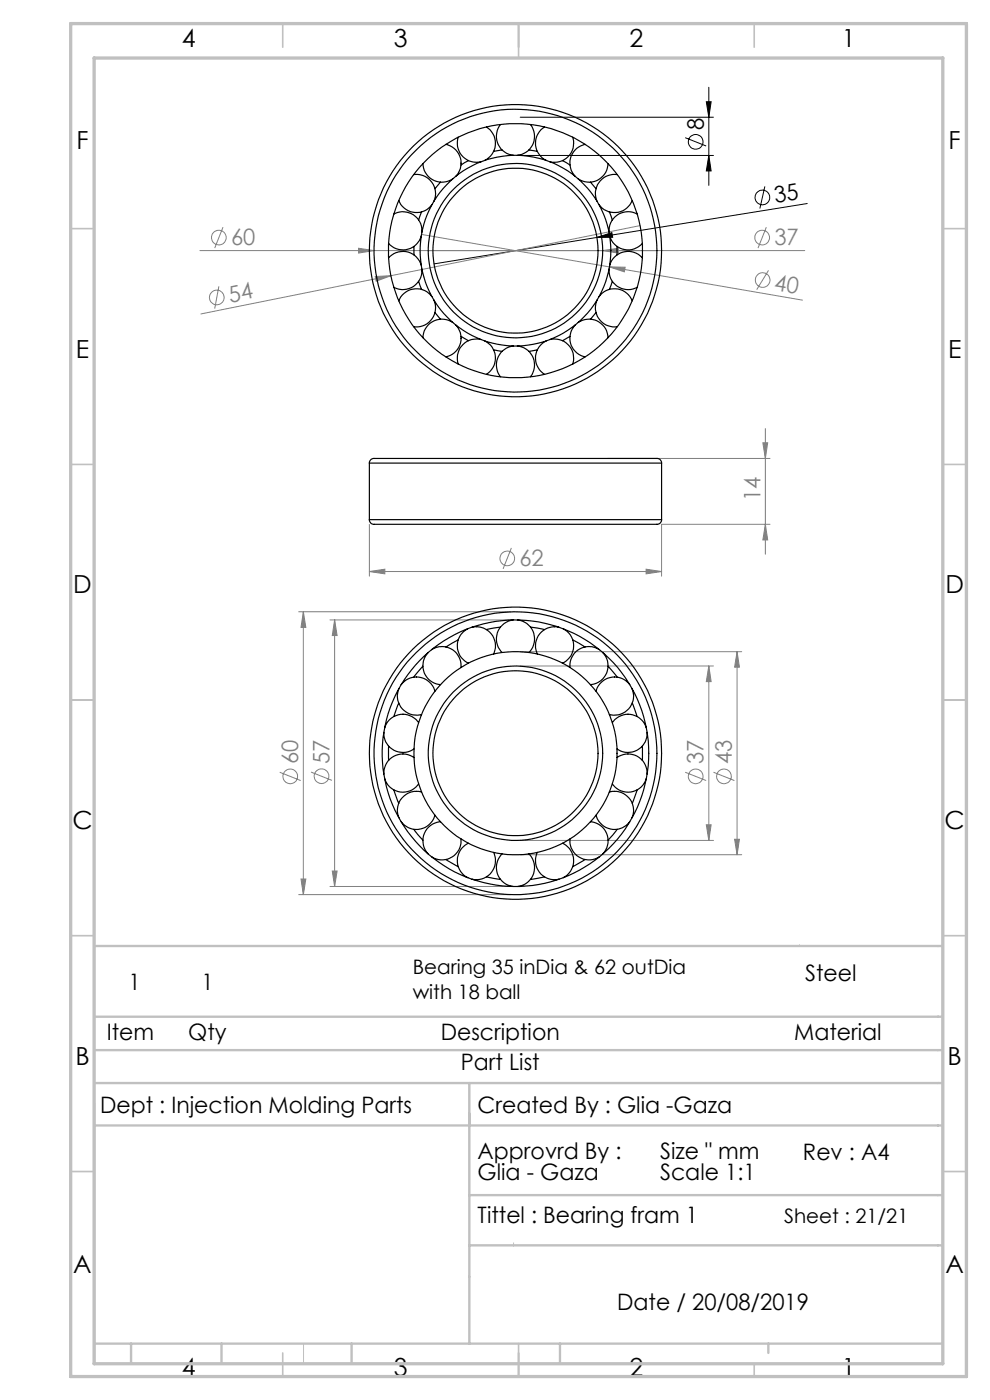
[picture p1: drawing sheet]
<svg xmlns="http://www.w3.org/2000/svg" width="210mm" height="297mm" viewBox="0 0 210 297" stroke-linecap="round" stroke-linejoin="round" font-family="sans-serif">
<g fill="none" stroke="#000" stroke-width=".21">
<path d="M150.4 18.5v20.8M110.3 24.9h41M110.3 33h41M145.3 29.2l4.5 1.8M149.8 21.6h1l-.4 3.3zM150.4 33l.4 3.3h-1zM162.2 39.5l-1 4.7M126.6 50.4l3.2-1 .2 .9zM126.6 50.4l-34.5 5.6M171.2 43.2l-44.6 7.2"/>
<circle cx="147.6" cy="30.1" r="1.55"/>
<circle cx="161.7" cy="41.9" r="1.55"/>
</g>
<g fill="none" stroke="#808080" stroke-width=".21">
<path d="M42.4 53.2h128.3M47.3 48.2l-1.8 4.4M76.1 52.7l3.2 .5-3.2 .5zM79.6 58.7l3.3-.2-3.1 1.2zM82.9 58.5l-40.3 8.1M89.4 49.7l39.9 6.9M127.8 53.2l3.4-.5v1zM129.3 56.6l3.3 .1-.2 1zM129.3 56.6l40.9 7.1M135.7 47.9l-52.8 10.6M162.6 48.2l-1.8 4.4M163 57.4l-2.5 4.1"/>
<path d="M46.4 60.7l-.9 4.8M128.8 97.3h34.5M161.8 93.9h1l-.5 3.4zM162.3 90.9v26.7M78.4 111.2v11M108.5 116.2l-1.8 4.5M162.3 111.2l.5 3.3h-1zM163.3 111.2h-23v11M63.4 129.8h44.9M64.3 129.8l.6 3.3h-1zM64.3 129.8v60M70 131.5h38.3"/>
<path d="M71 131.5l.5 3.3h-1zM71 131.5v56.6M78.4 121.2l3.2-.4v.9zM78.4 121.2h61.9M110.3 138.3h47M137.1 120.8l3.2 .4-3.2 .5zM156.4 138.3l.4 3.2h-1zM156.4 138.3v43M110.3 141.3h41M150.4 141.3l.4 3.3h-1zM150.4 141.3v37M59.3 163.8l4.5 1.8"/>
<path d="M66 163.8l4.4 1.8M110.3 178.3h41M145.3 163.8l4.5 1.8M149.8 175h1l-.4 3.3zM151.3 163.8l4.5 1.8M155.8 178h1l-.4 3.3zM63.4 189.8h44.9M63.9 186.5h1l-.6 3.3zM70 188.1h38.3M70.5 184.8h1l-.5 3.3zM110.3 181.3h47"/>
<circle cx="46.4" cy="50.4" r="1.55"/>
<circle cx="161.7" cy="50.4" r="1.55"/>
<circle cx="161.8" cy="59.4" r="1.56"/>
<circle cx="46" cy="63.1" r="1.56"/>
<circle cx="107.6" cy="118.5" r="1.56"/>
<circle cx="61.6" cy="164.7" r="1.56"/>
<circle cx="68.2" cy="164.7" r="1.56"/>
<circle cx="147.6" cy="164.7" r="1.55"/>
<circle cx="153.6" cy="164.7" r="1.55"/>
</g>
<path d="M169.6 200.4l.2 .3M99.6 229.8v23.7M108.9 263.7v.7M64.4 285v4.3" fill="none" stroke="#c0c0c0" stroke-width=".21"/>
<g fill="none" stroke="#c0c0c0" stroke-width=".35">
<path d="M60 5v5M110 5v7.3M160 5v5M15 48.5h5M200 48.5h5M15 98.5h5M200 98.5h5M15 148.5h5M200 148.5h5M15 198.5h5M200 198.5h5M15 248.5h5"/>
<path d="M200 248.5h5M60 287v5M110 285v7M160 289.3v2.7"/>
</g>
<g fill="none" stroke="#c0c0c0" stroke-width=".5">
<path d="M20 215.7h180M20 200.7h180M20 229.8h180M20 234v55.3M20 238.8h180M20 222.8h180M99.6 229.8v55.2M99.6 253.5h100.4M99.6 264.2h100.4M20 285h180M27.8 285v4.3M47 285v4.3"/>
<path d="M74.6 285v4.3M118.8 285v4.3M163 285v2"/>
</g>
<path d="M15 5h190v287h-190zM20 12.3h180v277h-180z" fill="none" stroke="#c0c0c0" stroke-width=".7"/>
<g fill="#000">
<path d="M126.6 50.4l3.2-1 .2 .9z"/>
<path d="M149.8 21.6h1l-.4 3.3zM150.4 33l.4 3.3h-1z"/>
</g>
<g fill="#808080">
<path d="M76.1 52.7l3.2 .5-3.2 .5z"/>
<path d="M79.6 58.7l3.3-.2-3.1 1.2z"/>
<path d="M129.3 56.6l3.3 .1-.2 1z"/>
<path d="M127.8 53.2l3.4-.5v1z"/>
<path d="M137.1 120.8l3.2 .4-3.2 .5zM78.4 121.2l3.2-.4v.9z"/>
<path d="M64.3 129.8l.6 3.3h-1zM63.9 186.5h1l-.6 3.3zM71 131.5l.5 3.3h-1zM70.5 184.8h1l-.5 3.3zM150.4 141.3l.4 3.3h-1zM149.8 175h1l-.4 3.3zM156.4 138.3l.4 3.2h-1zM155.8 178h1l-.4 3.3z"/>
<path d="M161.8 93.9h1l-.5 3.4zM162.3 111.2l.5 3.3h-1z"/>
</g>
<g fill="none" stroke="#000" stroke-width=".25">
<path d="M87.8 37a4.1 4.1 0 0 1 4.2 5.7M89.7 34.7a4 4 0 0 0 6.3 3.3M93.5 38.6l-1.2 1.4M94.6 30.6a4.1 4.1 0 0 1 2.1 6.8M97.2 29.1a4.1 4.1 0 0 0 4.9 5.2M99.4 34.1l-1.6 .9M103.2 26.9a4.1 4.1 0 0 1-.4 7.1M106.2 26.4a4.1 4.1 0 0 0 2.7 6.5M106.5 31.8l-1.8 .3M112.2 31.8l1.8 .3M112.5 26.4a4 4 0 0 1-2.8 6.5M115.5 26.9a4.1 4.1 0 0 0 .4 7.1"/>
<path d="M119.3 34.1l1.6 .9M121.5 29.1a4.1 4.1 0 0 1-4.9 5.2M124.1 30.6a4.1 4.1 0 0 0-2.1 6.8M125.2 38.6l1.2 1.4M129 34.7a4 4 0 0 1-6.3 3.3M130.9 37a4.1 4.1 0 0 0-4.3 5.7M82.4 54.7a4 4 0 0 1 7 1.6M83.5 45.4a4 4 0 0 1 6 3.8M84.6 42.5a4 4 0 0 0 7 .9M87.8 52.3v1.8M88.8 59.7l.6 1.7M89.4 50.1a4 4 0 0 1-7 1.5"/>
<path d="M89.4 44.9l-.6 1.8M89.5 57.1a4 4 0 0 1-6 3.9M129.2 57.1a4 4 0 0 0 5.9 3.9M129.3 44.9l.6 1.8M129.3 50.1a4 4 0 0 0 6.9 1.5M129.9 59.7l-.6 1.7M130.9 52.3v1.8M134.1 42.5a4 4 0 0 1-7 .9M135.1 45.4a4 4 0 0 0-5.9 3.8M136.2 54.7a4.1 4.1 0 0 0-6.9 1.6M91.6 62.9a4 4 0 0 0-7 .9M92 63.6a4.1 4.1 0 0 1-4.2 5.7"/>
<path d="M92.3 66.3l1.2 1.4M96 68.4a4 4 0 0 0-6.3 3.2M96.7 68.9a4 4 0 0 1-2.1 6.8M97.8 71.4l1.6 .9M102.1 72a4.1 4.1 0 0 0-4.9 5.3M102.8 72.3a4.1 4.1 0 0 1 .4 7.1M104.7 74.2l1.8 .3M108.9 73.4a4 4 0 0 0-2.7 6.5M109.7 73.4a4 4 0 0 1 2.8 6.5M114 74.2l-1.8 .3M115.9 72.3a4 4 0 0 0-.4 7.1M116.6 72a4.1 4.1 0 0 1 4.9 5.3"/>
<path d="M120.9 71.4l-1.6 .9M122 68.9a4 4 0 0 0 2.1 6.8M122.7 68.4a4 4 0 0 1 6.3 3.2M126.4 66.3l-1.2 1.4M126.6 63.6a4.1 4.1 0 0 0 4.3 5.7M127.1 62.9a4.1 4.1 0 0 1 7 .9M78.4 98.2a1.19 1.19 0 0 1 1.6-.9h59.1a1.04 1.04 0 0 1 1.2 .9M78.4 98.2h61.9M78.4 98.2v12M140.3 98.2v12M78.4 110.2a1.19 1.19 0 0 0 1.6 1h59.1a1.04 1.04 0 0 0 1.2-1M78.4 110.2h61.9"/>
<path d="M90.8 138.5a4 4 0 0 0-.8 4.2 4 4 0 0 0 3.5 2.5M91.5 137.8a4 4 0 0 1 4.4 0 4 4 0 0 1 1.9 3.8M97.2 135.7l-2.6 1.6M99.2 133.4a4.1 4.1 0 0 0-2.2 3.7 4.1 4.1 0 0 0 2.4 3.6M100.1 133.1a4.1 4.1 0 0 1 4.1 1.4 4.1 4.1 0 0 1 .5 4.2M106.2 133l-3 .6M108.9 131.5a4 4 0 0 0-3.4 2.7 4 4 0 0 0 1 4.2M109.8 131.5a4 4 0 0 1 3.4 2.7 4 4 0 0 1-1 4.2M112.5 133l3 .6M118.6 133.1a4.1 4.1 0 0 0-4.1 1.4 4.1 4.1 0 0 0-.5 4.2M119.5 133.4a4.1 4.1 0 0 1 2.2 3.7 4.1 4.1 0 0 1-2.4 3.6M121.5 135.7l2.6 1.6"/>
<path d="M127.1 137.8a4 4 0 0 0-4.3 0 4 4 0 0 0-1.9 3.8M127.9 138.5a4 4 0 0 1 .8 4.2 4 4 0 0 1-3.5 2.5M81.4 155.4a4 4 0 0 0 2.1 3.7 4 4 0 0 0 4.3-.2M82.4 158.3v3M84.6 149.2l-1.1 2.8M84.6 146.1a4 4 0 0 0 .7 4.2 4 4 0 0 0 4.1 1.3M85.1 145.2a4.1 4.1 0 0 1 4-1.5 4.1 4.1 0 0 1 3.2 2.9M88.8 153.3a4 4 0 0 0-4-1.7 4 4 0 0 0-3.2 2.8M89.7 141.3l-1.9 2.3M129 141.3l1.9 2.3M129.9 153.3a4 4 0 0 1 3.9-1.7 4 4 0 0 1 3.3 2.8M133.6 145.2a4.1 4.1 0 0 0-4-1.5 4.1 4.1 0 0 0-3.2 2.9"/>
<path d="M134.1 146.1a4 4 0 0 1-.7 4.2 4 4 0 0 1-4.1 1.3M134.1 149.2l1 2.8M136.2 158.3v3M137.3 155.4a4 4 0 0 1-2.1 3.7 4 4 0 0 1-4.3-.2M81.6 165.2a4 4 0 0 0 3.2 2.8 4 4 0 0 0 4-1.7M83.5 167.6l1.1 2.8M87.8 175.9l1.9 2.4M87.8 160.7a4 4 0 0 0-4.3-.2 4 4 0 0 0-2.1 3.7M89.4 168a4 4 0 0 0-4.1 1.3 4 4 0 0 0-.7 4.2M92.3 172.9a4.1 4.1 0 0 1-3.2 3 4.1 4.1 0 0 1-4-1.6M93.5 174.3a4 4 0 0 0-3.5 2.6 4 4 0 0 0 .8 4.2M97.8 178a4 4 0 0 1-1.9 3.8 4 4 0 0 1-4.4-.1"/>
<path d="M99.4 178.9a4.1 4.1 0 0 0-2.4 3.6 4.1 4.1 0 0 0 2.2 3.7M119.3 178.9a4.1 4.1 0 0 1 2.4 3.6 4.1 4.1 0 0 1-2.2 3.7M120.9 178a4 4 0 0 0 1.9 3.8 4 4 0 0 0 4.3-.1M125.2 174.3a4 4 0 0 1 3.5 2.6 4 4 0 0 1-.8 4.2M126.4 172.9a4.1 4.1 0 0 0 3.2 3 4.1 4.1 0 0 0 4-1.6M129.3 168a4 4 0 0 1 4.1 1.3 4 4 0 0 1 .7 4.2M130.9 160.7a4 4 0 0 1 4.3-.3 4 4 0 0 1 2.1 3.8M130.9 175.9l-1.9 2.4M135.1 167.6l-1 2.8M137.1 165.2a4 4 0 0 1-3.3 2.8 4 4 0 0 1-3.9-1.7M94.6 182.3l2.6 1.6M103.2 186l3 .5"/>
<path d="M104.7 180.8a4 4 0 0 1-.5 4.3 4 4 0 0 1-4.1 1.4M106.5 181.1a4 4 0 0 0-1 4.3 4 4 0 0 0 3.4 2.7M112.2 181.1a4 4 0 0 1 1 4.3 4 4 0 0 1-3.4 2.7M114 180.8a4 4 0 0 0 .5 4.3 4 4 0 0 0 4.1 1.4M115.5 186l-3 .5M124.1 182.3l-2.6 1.6"/>
<circle cx="109.3" cy="53.2" r="31"/>
<circle cx="109.3" cy="53.2" r="26.9"/>
<circle cx="109.3" cy="53.2" r="30"/>
<circle cx="109.3" cy="53.2" r="18.5"/>
<circle cx="109.3" cy="53.2" r="20.2"/>
<circle cx="109.4" cy="53.2" r="17.5"/>
<circle cx="109.3" cy="159.8" r="31"/>
<circle cx="109.3" cy="159.8" r="30"/>
<circle cx="109.3" cy="159.8" r="21.5"/>
<circle cx="109.3" cy="159.8" r="18.5"/>
<circle cx="109.3" cy="159.8" r="28.3"/>
<circle cx="109.4" cy="159.8" r="17.5"/>
</g>
<g font-size="5.3">
<text x="38.5" y="9.9">4</text>
<text x="83.5" y="9.9">3</text>
<text x="133.6" y="9.9">2</text>
<text x="178.6" y="9.9">1</text>
<text x="16.2" y="31.6">F</text>
<text x="201.2" y="31.6">F</text>
<text x="16.1" y="75.9">E</text>
<text x="201.1" y="75.9">E</text>
<text x="15.5" y="125.9">D</text>
<text x="200.5" y="125.9">D</text>
<text x="15.4" y="175.9">C</text>
<text x="200.4" y="175.9">C</text>
<text x="16" y="225.9">B</text>
<text x="201" y="225.9">B</text>
<text x="15.5" y="270.1">A</text>
<text x="200.5" y="270.1">A</text>
<text x="38.5" y="291.9">4</text>
<text x="83.5" y="291.9">3</text>
<text x="133.6" y="291.9">2</text>
<text x="178.6" y="291.9">1</text>
</g>
<g font-size="4.8">
<text x="149.3" y="27.6" transform="rotate(-90 149.3 27.6)">8</text>
<text x="164.5" y="43.2" transform="rotate(-9 164.5 43.2)">35</text>
<text x="27.3" y="210">1</text>
<text x="42.7" y="210">1</text>
<text x="170.8" y="208.1">Steel</text>
<text x="22.7" y="220.7">Item</text>
<text x="39.9" y="220.7">Qty</text>
<text x="93.5" y="220.7">Description</text>
<text x="168.5" y="220.7">Material</text>
<text x="97.8" y="226.9">Part List</text>
<text x="21.2" y="236.2">Dept : Injection Molding Parts</text>
<text x="101.3" y="236.2">Created By : Glia -Gaza</text>
<text x="101.3" y="245.8">Approvrd By :</text>
<text x="140" y="245.8">Size &quot; mm</text>
<text x="101.3" y="250.3">Glia - Gaza</text>
<text x="140" y="250.3">Scale 1:1</text>
<text x="170.3" y="246">Rev : A4</text>
<text x="101.3" y="259.5">Tittel : Bearing fram 1</text>
<text x="130.9" y="277.8">Date / 20/08/2019</text>
</g>
<g font-size="4.8" fill="#808080">
<text x="49" y="52">60</text>
<text x="164.3" y="52">37</text>
<text x="48.8" y="64.2" transform="rotate(-11 48.8 64.2)">54</text>
<text x="164" y="61.5" transform="rotate(10 164 61.5)">40</text>
<text x="161.3" y="106.3" transform="rotate(-90 161.3 106.3)">14</text>
<text x="110.2" y="120.1">62</text>
<text x="63.2" y="162.1" transform="rotate(-90 63.2 162.1)">60</text>
<text x="69.9" y="162.1" transform="rotate(-90 69.9 162.1)">57</text>
<text x="149.2" y="162.1" transform="rotate(-90 149.2 162.1)">37</text>
<text x="155.2" y="162.1" transform="rotate(-90 155.2 162.1)">43</text>
</g>
<g font-size="4.2">
<text x="87.6" y="206.7">Bearing 35 inDia &amp; 62 outDia</text>
<text x="87.6" y="211.9">with 18 ball</text>
<text x="166.3" y="259.5">Sheet : 21/21</text>
</g>
</svg>
